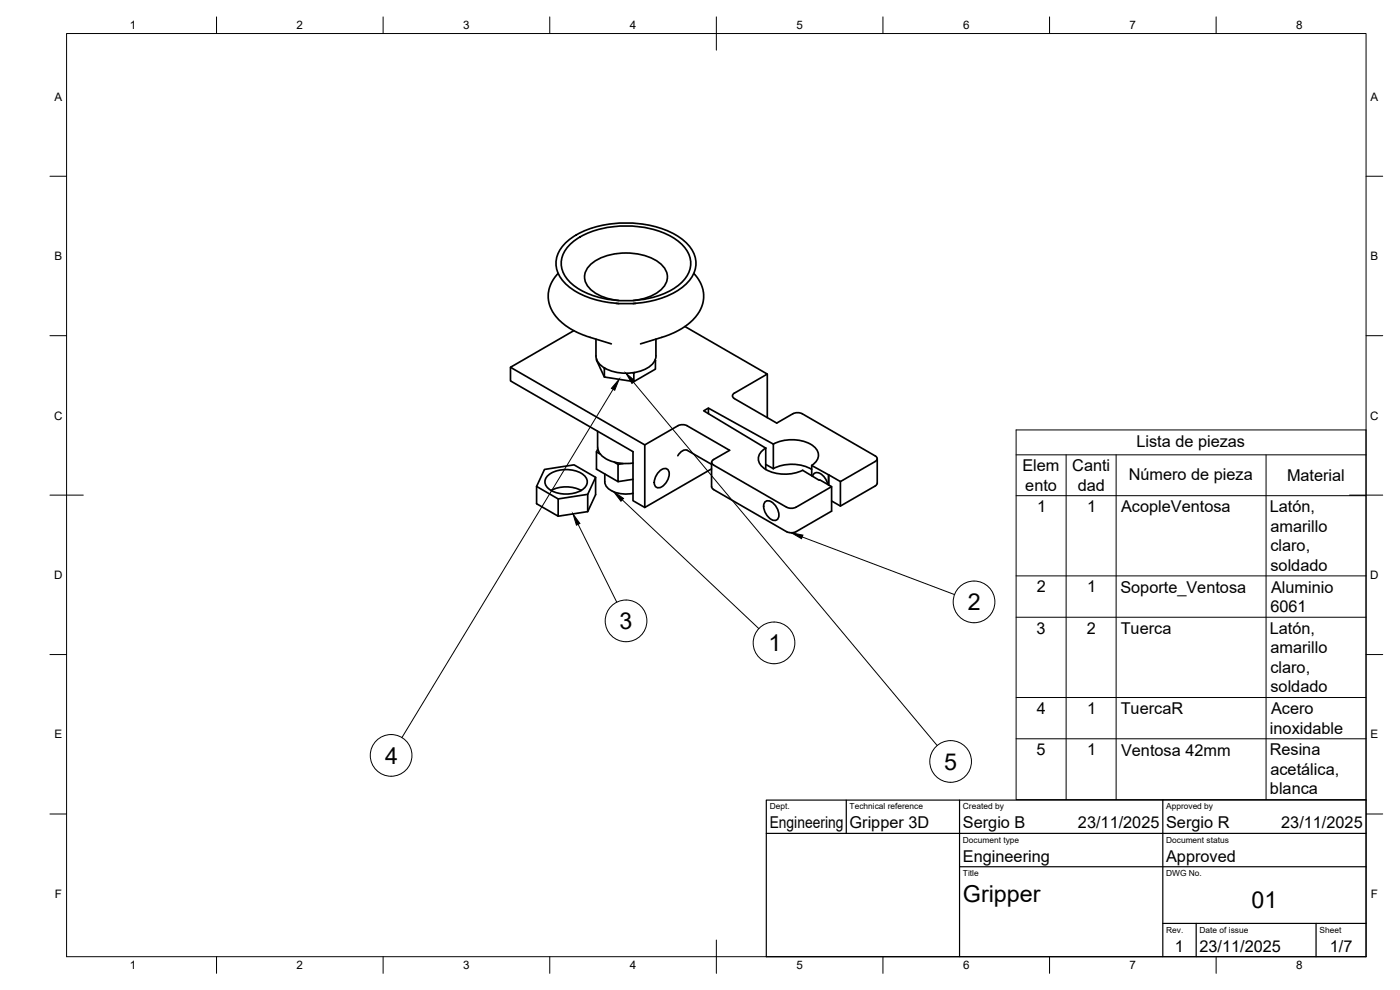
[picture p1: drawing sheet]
<svg xmlns="http://www.w3.org/2000/svg" width="420mm" height="297mm" viewBox="0 0 420 297" stroke-linecap="round" stroke-linejoin="round" font-family="sans-serif">
<!-- layer: Visible -->
<g fill="none" stroke="#000" stroke-width=".51">
<path d="M169.3 73.4a24.7 24.7 0 0 1 16.8-6.5 28.5 28.5 0 0 1 19.3 5.4 8.2 8.2 0 0 1 0 13.4 29 29 0 0 1-21.1 5.3 24 24 0 0 1-15-6.4 7.8 7.8 0 0 1 0-11.2zM171.5 73a27.1 27.1 0 0 1 20.7-4.9 21.7 21.7 0 0 1 13.1 5.9 7.4 7.4 0 0 1-1.1 11.1 27.1 27.1 0 0 1-20.7 4.9 21.7 21.7 0 0 1-13-6 7.4 7.4 0 0 1 1-11zM167.5 82l-1.2 1.4-.9 1.7-.9 3v1.4l.4 2 .8 1.7 1.1 1.7 2.9 2.7 3.4 2.1 3.3 1.3 7.1 2.2M172.2 99.2l-19 11 40.3 23.3 9.9-5.8 1.4-.3 1.5 .3 12.7 7.4-4.9 2.8a.87 .87 0 0 0-.5 .8 .87 .87 0 0 0 .6 .8l21.9 12.7M184.9 91l.8 .1M185.7 90.2a12.5 12.5 0 0 1-9.8-5.1 5 5 0 0 1 2.2-6.4 18.8 18.8 0 0 1 19.6 0 5 5 0 0 1 0 8.8 15.5 15.5 0 0 1-7.6 2.7M190.8 91l-.8 .1M205.5 98l24.8 14.2-9.9 5.8M208.2 82l1.2 1.4 .9 1.7 .9 3v1.4l-.4 2-1.6 3-2.8 2.9-3.3 2-3.8 1.6-7.1 2.2M153.2 110.2v4.1l36.8 21.2v14.7l3.5 2.1M178.9 101.8v5a5.9 5.9 0 0 0 5.2 4.7 13.2 13.2 0 0 0 11.3-1.9 3.8 3.8 0 0 0 1.5-2.8l-.1-5M179 107.7l2.4 5.4"/>
<path d="M181.3 110.3l.4 .3M181.4 110.5v2.6l8.8 1.4M190.5 111.8l-.6 .1M196.6 108l.1 .2M196.7 108.2v2.6l-6.5 3.7v-2.6M196.7 108.2l-.2 .1M220.4 119.6l12.7 7.3 5.3-2.9 1-.2 1 .2 22.7 13.1a.83 .83 0 0 1-.4 1.3l-10.5 6.1-8.6-4.8M220.4 117.9a.86 .86 0 0 0-.6 .9 .86 .86 0 0 0 .6 .8M230.3 112.2v13.1M179 135.6l1.1 .6M179.3 129.4v4.8M179.4 134.2a5.5 5.5 0 0 0 4.7 4.4l3.3 .5 2.6-.2"/>
<path d="M179.4 134.7l-.4 .9v5.2l6.5 3.7v-5.2l1.5-.2M184.4 138.7l1.1 .6M193.5 133.5v18.8l20.1-11.6M203.4 136.7a2.49 2.49 0 0 1 2.9-1.6l7.3 4.2M212.6 122.5v1.6M213.6 138.7v7.4M229.8 139.3l2.3 1.3M229.8 134.5v6.4M229.8 134.4a3.4 3.4 0 0 0-2.2 3.2 3.4 3.4 0 0 0 2.2 3.2 12.5 12.5 0 0 0 11.1 .3M232.1 133.3l-19.5-10.8-1.4 .8 18.6 11.2M232.1 133.3v7.3M232.1 133.2a11.8 11.8 0 0 1 12.6 1.2 3.2 3.2 0 0 1-1.1 5.2"/>
<path d="M243.6 139.7v3.1M263.3 137.6v7.4l-.4 .6-10.7 6.2-2.6-1.5M161 146l6.5 3.7M164.7 142.5a9.1 9.1 0 0 1 11 .5 2.62 2.62 0 0 1-1.3 4.2 9.2 9.2 0 0 1-10.3-1.1 2.44 2.44 0 0 1 .6-3.6zM165.4 147.2a9.9 9.9 0 0 1 9 0M176.4 148.3l-8.9 1.4v5.2l-6.5-3.8v-5.1l2.4-5.1 8.9-1.4 6.5 3.7v5.2l-2.4 5.1M178.8 143.2l-2.4 5.1v5.2l-8.9 1.4M181.5 142.2a4.6 4.6 0 0 0 .5 3.8 8.6 8.6 0 0 0 8 2M190 143.8l-4.5 .7M197.6 141.7a1.88 1.88 0 0 1 3-.5 4.3 4.3 0 0 1-3 5.2 1.56 1.56 0 0 1-1.2-2.3l.4-1.2zM213.6 146l.6 .9M229.7 150.5a2.12 2.12 0 0 1 2.8 .9 3.6 3.6 0 0 1 .8 4.5 2.12 2.12 0 0 1-2.8-.9 3.6 3.6 0 0 1-.8-4.5z"/>
<path d="M232.1 140.6a12.4 12.4 0 0 1 11.5 .3M236.1 152.2l1.4 .3 1.4-.3M240.9 141.1l4.9 3 .2-.1 3.6 2-10.7 6.2M243.9 142.9a1.5 1.5 0 0 1 1.1-1.2 1.5 1.5 0 0 1 1.6 .7l1.2 1.3 .6 1.6M248.7 142.5v3M249.6 146v7.4l-10.7 6.1-1.4 .4-1.4-.4-22-12.6M252.2 144.5v7.3"/>
</g>
<!-- layer: BORDER -->
<g fill="none" stroke="#000" stroke-width=".3">
<path d="M20 10.1h390v276.9h-390zM65 5.1v5M115 5.1v5M165 5.1v5M215 5.1v10M265 5.1v5M315 5.1v5M365 5.1v5M15 52.9h5M410 52.9h5M15 100.7h5M410 100.7h5"/>
<path d="M15 148.6h10M405 148.6h10M15 196.4h5M410 196.4h5M15 244.2h5M410 244.2h5M65 287v5M115 287v5M165 287v5M215 282.1v9.9M265 287v5M315 287v5"/>
<path d="M365 287v5"/>
</g>
<!-- layer: TITLEBLOCK -->
<path d="M230 240.1h180v46.9h-180zM230 250h180M254 240.1v9.9M288 240.1v46.9M349 240.1v46.9M288 260.1h122M349 277.1h61M359 277.1v9.9M395 277.1v9.9" fill="none" stroke="#000" stroke-width=".36"/>
<!-- layer: Parts Lists -->
<path d="M304.9 129h105.1v110.9h-105.1zM304.9 136.5h105.1M320 136.5v103.4M335 136.5v103.4M380 136.5v103.4M304.9 148.7h105.1M304.9 172.8h105.1M304.9 185.2h105.1M304.9 209.3h105.1M304.9 221.7h105.1" fill="none" stroke="#000" stroke-width=".3"/>
<!-- layer: Balloons -->
<g fill="none" stroke="#000" stroke-width=".3">
<circle cx="187.9" cy="186.3" r="6.3"/>
<circle cx="232.3" cy="192.9" r="6.3"/>
<circle cx="292.3" cy="180.6" r="6.3"/>
<circle cx="117.4" cy="226.6" r="6.3"/>
<circle cx="285.3" cy="228.5" r="6.3"/>
</g>
<!-- layer: 0 -->
<path d="M185.8 113.8l-1.3 3.3-1-.6zM187.9 112l2.7 2.3-.9 .7zM172 154.2l2 2.9-1 .5zM184.2 147.6l2.9 1.9-.7 .9zM237.5 159.9l3.5 .7-.5 1z" fill="#000" stroke="#000" stroke-width=".3"/>
<path d="M184 116.8l-63.4 104.5M190.1 114.7l91.2 109M173.5 157.3l11.6 23.4M186.8 150l41 38.6M240.7 161.1l45.8 17.3" fill="none" stroke="#000" stroke-width=".3"/>
<g font-size="7">
<text x="290.4" y="183.1">2</text>
<text x="185.9" y="188.8">3</text>
<text x="230.6" y="195.4">1</text>
<text x="115.5" y="229.2">4</text>
<text x="283.3" y="230.9">5</text>
<text x="289" y="270.6">Gripper</text>
<text x="375.6" y="272.3">01</text>
</g>
<g font-size="4.9">
<text x="341.1" y="134">Lista de piezas</text>
<text x="306.9" y="141.4">Elem</text>
<text x="321.8" y="141.4">Canti</text>
<text x="338.8" y="143.9">Número de pieza</text>
<text x="307.7" y="147.2">ento</text>
<text x="323.5" y="147.3">dad</text>
<text x="386.2" y="144.3">Material</text>
<text x="311.3" y="153.6">1</text>
<text x="326.3" y="153.6">1</text>
<text x="336.5" y="153.7">AcopleVentosa</text>
<text x="381.1" y="153.7">Latón,</text>
<text x="381.3" y="159.6">amarillo</text>
<text x="381.3" y="165.4">claro,</text>
<text x="381.3" y="171.2">soldado</text>
<text x="311.1" y="177.7">2</text>
<text x="326.3" y="177.7">1</text>
<text x="336.2" y="177.8">Soporte_Ventosa</text>
<text x="381.4" y="177.8">Aluminio</text>
<text x="381.3" y="183.6">6061</text>
<text x="311.1" y="190.1">3</text>
<text x="326.2" y="190.1">2</text>
<text x="336.3" y="190.2">Tuerca</text>
<text x="381.1" y="190.2">Latón,</text>
<text x="381.3" y="196.1">amarillo</text>
<text x="381.3" y="201.9">claro,</text>
<text x="381.3" y="207.7">soldado</text>
<text x="311.2" y="214.2">4</text>
<text x="326.3" y="214.2">1</text>
<text x="336.3" y="214.3">TuercaR</text>
<text x="381.4" y="214.3">Acero</text>
<text x="381.1" y="220.1">inoxidable</text>
<text x="311.1" y="226.6">5</text>
<text x="326.3" y="226.6">1</text>
<text x="336.4" y="226.7">Ventosa 42mm</text>
<text x="381.1" y="226.7">Resina</text>
<text x="381.3" y="232.5">acetálica,</text>
<text x="381.1" y="238.3">blanca</text>
<text x="231" y="248.5">Engineering</text>
<text x="255" y="248.5">Gripper 3D</text>
<text x="289" y="248.5">Sergio B</text>
<text x="323.5" y="248.5">23/11/2025</text>
<text x="350" y="248.5">Sergio R</text>
<text x="384.5" y="248.5">23/11/2025</text>
<text x="289" y="258.6">Engineering</text>
<text x="350" y="258.6">Approved</text>
<text x="352.6" y="285.7">1</text>
<text x="360" y="285.5">23/11/2025</text>
<text x="399.1" y="285.7">1/7</text>
</g>
<g font-size="3.5">
<text x="39" y="8.8">1</text>
<text x="89" y="8.8">2</text>
<text x="139" y="8.8">3</text>
<text x="189" y="8.8">4</text>
<text x="239" y="8.8">5</text>
<text x="289" y="8.8">6</text>
<text x="339" y="8.8">7</text>
<text x="389" y="8.8">8</text>
<text x="16.3" y="30.2">A</text>
<text x="411.3" y="30.2">A</text>
<text x="16.3" y="78">B</text>
<text x="411.3" y="78">B</text>
<text x="16.2" y="125.9">C</text>
<text x="411.2" y="125.9">C</text>
<text x="16.2" y="173.7">D</text>
<text x="411.2" y="173.7">D</text>
<text x="16.3" y="221.6">E</text>
<text x="411.3" y="221.6">E</text>
<text x="16.4" y="269.4">F</text>
<text x="411.4" y="269.4">F</text>
<text x="39" y="290.8">1</text>
<text x="89" y="290.8">2</text>
<text x="139" y="290.8">3</text>
<text x="189" y="290.8">4</text>
<text x="239" y="290.8">5</text>
<text x="289" y="290.8">6</text>
<text x="339" y="290.8">7</text>
<text x="389" y="290.8">8</text>
</g>
<g font-size="2.5">
<text x="231" y="242.9">Dept.</text>
<text x="255" y="242.9">Technical reference</text>
<text x="289" y="242.9">Created by</text>
<text x="350" y="242.9">Approved by</text>
<text x="289" y="252.8">Document type</text>
<text x="350" y="252.8">Document status</text>
<text x="289" y="262.9">Title</text>
<text x="350" y="262.9">DWG No.</text>
<text x="350" y="279.9">Rev.</text>
<text x="360" y="279.9">Date of issue</text>
<text x="396" y="279.9">Sheet</text>
</g>
</svg>
